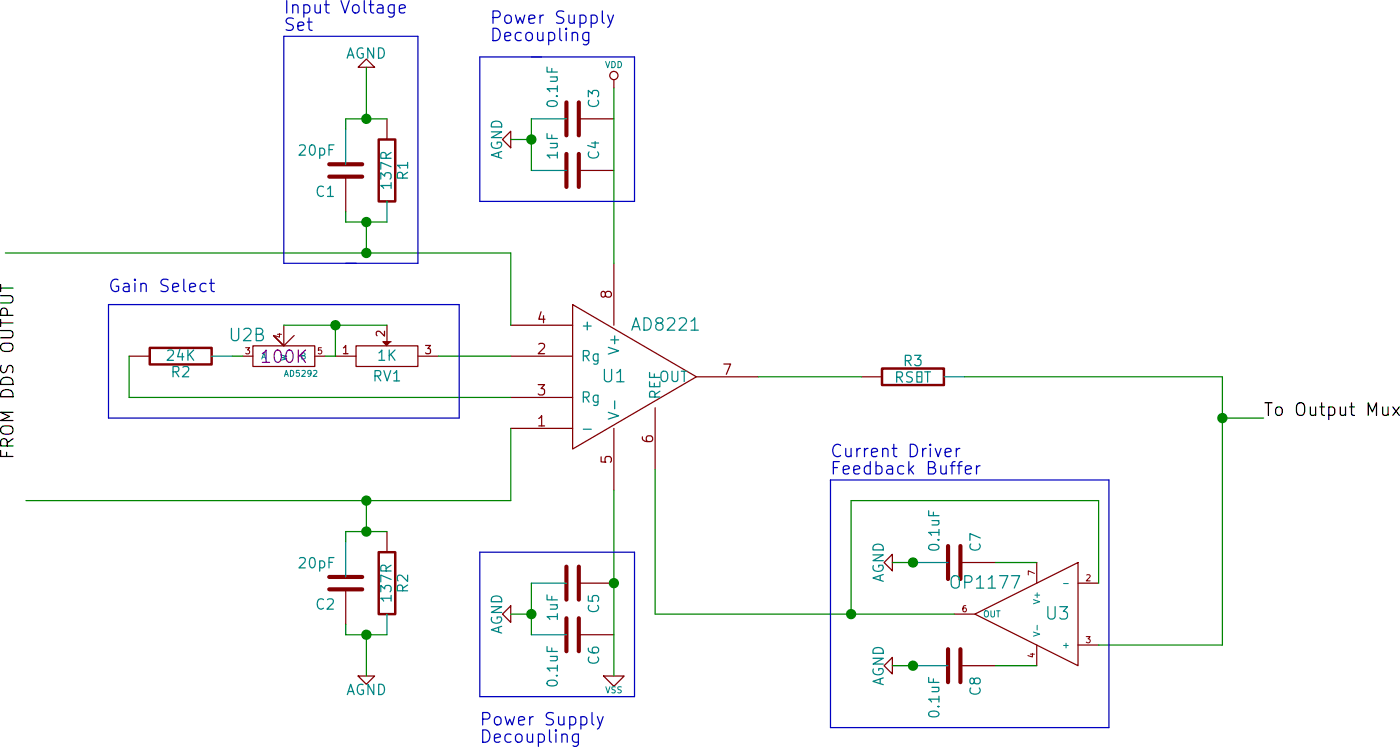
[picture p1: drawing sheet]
EESchema Schematic File Version 2
LIBS:power
LIBS:device
LIBS:transistors
LIBS:conn
LIBS:linear
LIBS:regul
LIBS:74xx
LIBS:cmos4000
LIBS:adc-dac
LIBS:memory
LIBS:xilinx
LIBS:special
LIBS:microcontrollers
LIBS:dsp
LIBS:microchip
LIBS:analog_switches
LIBS:motorola
LIBS:texas
LIBS:intel
LIBS:audio
LIBS:interface
LIBS:digital-audio
LIBS:philips
LIBS:display
LIBS:cypress
LIBS:siliconi
LIBS:opto
LIBS:atmel
LIBS:contrib
LIBS:valves
LIBS:tDCS_driver-cache
LIBS:currentstage-cache
EELAYER 24 0
EELAYER END
$Descr A4 11693 8268
encoding utf-8
Sheet 1 1
Title "noname.sch"
Date ""
Rev ""
Comp ""
Comment1 ""
Comment2 ""
Comment3 ""
Comment4 ""
$EndDescr
$Comp
L C C1
U 1 1
P 3750 2550
F 0 "C1" H 3800 2650 50  0000 L CNN
F 1 "20pF" H 3800 2450 50  0000 L CNN
F 2 "" H 3750 2550 60  0001 C CNN
F 3 "" H 3750 2550 60  0001 C CNN
	1    3750 2550
	-1   0    0    1   
$EndComp
$Comp
L C C2
U 1 1
P 3750 4550
F 0 "C2" H 3800 4650 50  0000 L CNN
F 1 "20pF" H 3800 4450 50  0000 L CNN
F 2 "" H 3750 4550 60  0001 C CNN
F 3 "" H 3750 4550 60  0001 C CNN
	1    3750 4550
	-1   0    0    1   
$EndComp
$Comp
L C C8
U 1 1
P 6700 4950
F 0 "C8" H 6750 5050 50  0000 L CNN
F 1 "0.1uF" H 6750 4850 50  0000 L CNN
F 2 "" H 6700 4950 60  0001 C CNN
F 3 "" H 6700 4950 60  0001 C CNN
	1    6700 4950
	0    1    1    0   
$EndComp
$Comp
L AGND #PWR6
U 1 1
P 6400 4950
F 0 "#PWR6" H 6400 4950 40  0001 C CNN
F 1 "AGND" H 6400 4880 50  0000 C CNN
F 2 "" H 6400 4950 60  0001 C CNN
F 3 "" H 6400 4950 60  0001 C CNN
	1    6400 4950
	0    1    1    0   
$EndComp
$Comp
L C C7
U 1 1
P 6700 4450
F 0 "C7" H 6750 4550 50  0000 L CNN
F 1 "0.1uF" H 6750 4350 50  0000 L CNN
F 2 "" H 6700 4450 60  0001 C CNN
F 3 "" H 6700 4450 60  0001 C CNN
	1    6700 4450
	0    1    -1   0   
$EndComp
$Comp
L AGND #PWR4
U 1 1
P 6400 4450
F 0 "#PWR4" H 6400 4450 40  0001 C CNN
F 1 "AGND" H 6400 4380 50  0000 C CNN
F 2 "" H 6400 4450 60  0001 C CNN
F 3 "" H 6400 4450 60  0001 C CNN
	1    6400 4450
	0    1    -1   0   
$EndComp
$Comp
L OP1177 U3
U 1 1
P 7050 4700
F 0 "U3" H 6900 4700 60  0000 C CNN
F 1 "OP1177" H 7250 4850 60  0000 C CNN
F 2 "" H 7050 4700 60  0001 C CNN
F 3 "" H 7050 4700 60  0001 C CNN
	1    7050 4700
	-1   0    0    -1  
$EndComp
$Comp
L POT RV1
U 1 1
P 3950 3450
F 0 "RV1" H 3950 3350 50  0000 C CNN
F 1 "1K" H 3950 3450 50  0000 C CNN
F 2 "" H 3950 3450 60  0001 C CNN
F 3 "" H 3950 3450 60  0001 C CNN
	1    3950 3450
	1    0    0    -1  
$EndComp
$Comp
L AD5292 U2
U 2 1
P 3450 3450
F 0 "U2" V 3588 3332 60  0000 R BNN
F 1 "AD5292" V 3350 3450 29  0000 L TNN
F 2 "" H 3450 3450 60  0001 C CNN
F 3 "" H 3450 3450 60  0001 C CNN
F 4 "100K" V 3450 3450 60  0000 C CNN "Field4"
	2    3450 3450
	0    1    -1   0   
$EndComp
$Comp
L AD8221 U1
U 1 1
P 5150 3550
F 0 "U1" H 5050 3550 60  0000 C CNN
F 1 "AD8221" H 5300 3800 60  0000 C CNN
F 2 "" H 5150 3550 60  0001 C CNN
F 3 "" H 5150 3550 60  0001 C CNN
	1    5150 3550
	1    0    0    -1  
$EndComp
$Comp
L C C4
U 1 1
P 4850 2550
F 0 "C4" H 4900 2650 50  0000 L CNN
F 1 "1uF" H 4900 2450 50  0000 L CNN
F 2 "" H 4850 2550 60  0001 C CNN
F 3 "" H 4850 2550 60  0001 C CNN
	1    4850 2550
	0    1    -1   0   
$EndComp
$Comp
L C C3
U 1 1
P 4850 2300
F 0 "C3" H 4900 2400 50  0000 L CNN
F 1 "0.1uF" H 4900 2200 50  0000 L CNN
F 2 "" H 4850 2300 60  0001 C CNN
F 3 "" H 4850 2300 60  0001 C CNN
	1    4850 2300
	0    1    -1   0   
$EndComp
$Comp
L AGND #PWR3
U 1 1
P 4550 2400
F 0 "#PWR3" H 4550 2400 40  0001 C CNN
F 1 "AGND" H 4550 2330 50  0000 C CNN
F 2 "" H 4550 2400 60  0001 C CNN
F 3 "" H 4550 2400 60  0001 C CNN
	1    4550 2400
	0    1    -1   0   
$EndComp
$Comp
L AGND #PWR5
U 1 1
P 4550 4700
F 0 "#PWR5" H 4550 4700 40  0001 C CNN
F 1 "AGND" H 4550 4630 50  0000 C CNN
F 2 "" H 4550 4700 60  0001 C CNN
F 3 "" H 4550 4700 60  0001 C CNN
	1    4550 4700
	0    1    1    0   
$EndComp
$Comp
L C C6
U 1 1
P 4850 4800
F 0 "C6" H 4900 4900 50  0000 L CNN
F 1 "0.1uF" H 4900 4700 50  0000 L CNN
F 2 "" H 4850 4800 60  0001 C CNN
F 3 "" H 4850 4800 60  0001 C CNN
	1    4850 4800
	0    1    1    0   
$EndComp
$Comp
L C C5
U 1 1
P 4850 4550
F 0 "C5" H 4900 4650 50  0000 L CNN
F 1 "1uF" H 4900 4450 50  0000 L CNN
F 2 "" H 4850 4550 60  0001 C CNN
F 3 "" H 4850 4550 60  0001 C CNN
	1    4850 4550
	0    1    1    0   
$EndComp
$Comp
L VDD #PWR2
U 1 1
P 5050 2150
F 0 "#PWR2" H 5050 2250 30  0001 C CNN
F 1 "VDD" H 5050 2260 30  0000 C CNN
F 2 "" H 5050 2150 60  0001 C CNN
F 3 "" H 5050 2150 60  0001 C CNN
	1    5050 2150
	1    0    0    -1  
$EndComp
$Comp
L VSS #PWR8
U 1 1
P 5050 5000
F 0 "#PWR8" H 5050 5000 30  0001 C CNN
F 1 "VSS" H 5050 4930 30  0000 C CNN
F 2 "" H 5050 5000 60  0001 C CNN
F 3 "" H 5050 5000 60  0001 C CNN
	1    5050 5000
	1    0    0    -1  
$EndComp
$Comp
L AGND #PWR7
U 1 1
P 3850 5000
F 0 "#PWR7" H 3850 5000 40  0001 C CNN
F 1 "AGND" H 3850 4930 50  0000 C CNN
F 2 "" H 3850 5000 60  0001 C CNN
F 3 "" H 3850 5000 60  0001 C CNN
	1    3850 5000
	1    0    0    -1  
$EndComp
$Comp
L AGND #PWR1
U 1 1
P 3850 2050
F 0 "#PWR1" H 3850 2050 40  0001 C CNN
F 1 "AGND" H 3850 1980 50  0000 C CNN
F 2 "" H 3850 2050 60  0001 C CNN
F 3 "" H 3850 2050 60  0001 C CNN
	1    3850 2050
	-1   0    0    1   
$EndComp
$Comp
L R R2
U 1 1
P 3950 4550
F 0 "R2" V 4030 4550 50  0000 C CNN
F 1 "137R" V 3950 4550 50  0000 C CNN
F 2 "" H 3950 4550 60  0001 C CNN
F 3 "" H 3950 4550 60  0001 C CNN
	1    3950 4550
	1    0    0    -1  
$EndComp
$Comp
L R R1
U 1 1
P 3950 2550
F 0 "R1" V 4030 2550 50  0000 C CNN
F 1 "137R" V 3950 2550 50  0000 C CNN
F 2 "" H 3950 2550 60  0001 C CNN
F 3 "" H 3950 2550 60  0001 C CNN
	1    3950 2550
	1    0    0    -1  
$EndComp
$Comp
L R R2
U 1 1
P 2950 3450
F 0 "R2" V 3030 3450 50  0000 C CNN
F 1 "24K" V 2950 3450 50  0000 C CNN
F 2 "" H 2950 3450 60  0001 C CNN
F 3 "" H 2950 3450 60  0001 C CNN
	1    2950 3450
	0    -1   1    0   
$EndComp
Wire Wire Line
	6500 4950 6400 4950
Connection ~ 6500 4950
Wire Wire Line
	5050 2150 5050 3000
Wire Wire Line
	4550 4700 4650 4700
Wire Wire Line
	5050 4100 5050 5000
Wire Wire Line
	4650 4550 4650 4800
Connection ~ 4650 4700
Connection ~ 4650 2400
Wire Wire Line
	4650 2550 4650 2300
Wire Wire Line
	4650 2400 4550 2400
Connection ~ 6500 4450
Wire Wire Line
	6500 4450 6400 4450
Wire Wire Line
	7100 4950 6900 4950
Wire Wire Line
	6900 4450 7100 4450
Wire Wire Line
	7400 4550 7400 4150
Wire Wire Line
	5250 4700 6700 4700
Wire Wire Line
	3850 2950 3850 2800
Wire Wire Line
	3750 2800 3950 2800
Wire Wire Line
	3750 2800 3750 2750
Connection ~ 3850 2800
Wire Wire Line
	3750 2350 3750 2300
Wire Wire Line
	3750 2300 3950 2300
Wire Wire Line
	3850 2300 3850 2050
Connection ~ 3850 2300
Wire Wire Line
	3850 4150 3850 4300
Wire Wire Line
	3750 4300 3950 4300
Wire Wire Line
	3750 4300 3750 4350
Connection ~ 3850 4300
Wire Wire Line
	3750 4750 3750 4800
Wire Wire Line
	3750 4800 3950 4800
Wire Wire Line
	3850 4800 3850 5000
Connection ~ 3850 4800
Wire Wire Line
	3200 3450 3250 3450
Wire Wire Line
	3700 3450 3650 3450
Wire Wire Line
	3700 3450 3700 3300
Connection ~ 3700 3300
Wire Wire Line
	3450 3300 3950 3300
Wire Wire Line
	8000 4850 7400 4850
Connection ~ 8000 3750
Wire Wire Line
	6200 4150 6200 4700
Connection ~ 6200 4700
Wire Wire Line
	7400 4150 6200 4150
Text Label 2150 3950 1    60   ~ 0
FROM DDS OUTPUT
Wire Wire Line
	4550 3800 4550 4150
Wire Wire Line
	4550 4150 2200 4150
Connection ~ 3850 4150
Wire Wire Line
	2100 2950 4550 2950
Connection ~ 3850 2950
Connection ~ 5050 4550
Wire Wire Line
	4550 2950 4550 3300
Wire Wire Line
	4550 3450 4200 3450
Wire Wire Line
	4550 3650 2700 3650
Wire Wire Line
	2700 3650 2700 3450
Wire Notes Line
	4300 3200 4300 3750
Wire Notes Line
	4300 3750 2600 3750
Wire Notes Line
	2600 3750 2600 3200
Wire Notes Line
	2600 3200 4300 3200
Text Notes 2600 3150 0    60   ~ 0
Gain Select\n
Text Notes 4450 1850 0    60   ~ 0
Power Supply\nDecoupling
Wire Notes Line
	4650 2000 5150 2000
Wire Notes Line
	5150 2000 5150 2700
Wire Notes Line
	5150 2700 4400 2700
Wire Notes Line
	4400 2700 4400 2000
Wire Notes Line
	4400 2000 4700 2000
Wire Notes Line
	4400 4400 5150 4400
Wire Notes Line
	5150 4400 5150 5100
Wire Notes Line
	5150 5100 4400 5100
Wire Notes Line
	4400 5100 4400 4400
Text Notes 4400 5250 0    60   ~ 0
Power Supply\nDecoupling
Wire Notes Line
	6100 4050 6100 5250
Wire Notes Line
	6100 5250 7450 5250
Wire Notes Line
	7450 5250 7450 4050
Wire Notes Line
	7450 4050 6100 4050
Text Notes 6100 3950 0    60   ~ 0
Current Driver\nFeedback Buffer
Wire Notes Line
	3750 3000 4100 3000
Wire Notes Line
	4100 3000 4100 1900
Wire Notes Line
	4100 1900 3450 1900
Wire Notes Line
	3450 1900 3450 3000
Wire Notes Line
	3450 3000 3800 3000
Text Notes 3450 1800 0    60   ~ 0
Input Voltage\nSet
Text Label 8200 3750 0    61   ~ 0
To Output Mux
$Comp
L R R3
U 1 1
P 6500 3550
F 0 "R3" V 6580 3550 50  0000 C CNN
F 1 "RSET" V 6500 3550 50  0000 C CNN
F 2 "" H 6500 3550 60  0001 C CNN
F 3 "" H 6500 3550 60  0001 C CNN
	1    6500 3550
	0    -1   -1   0   
$EndComp
Wire Wire Line
	5750 3550 6250 3550
Wire Wire Line
	6750 3550 8000 3550
Wire Wire Line
	5250 4000 5250 4700
Wire Wire Line
	8000 3550 8000 4850
Wire Wire Line
	8000 3750 8200 3750
$EndSCHEMATC
